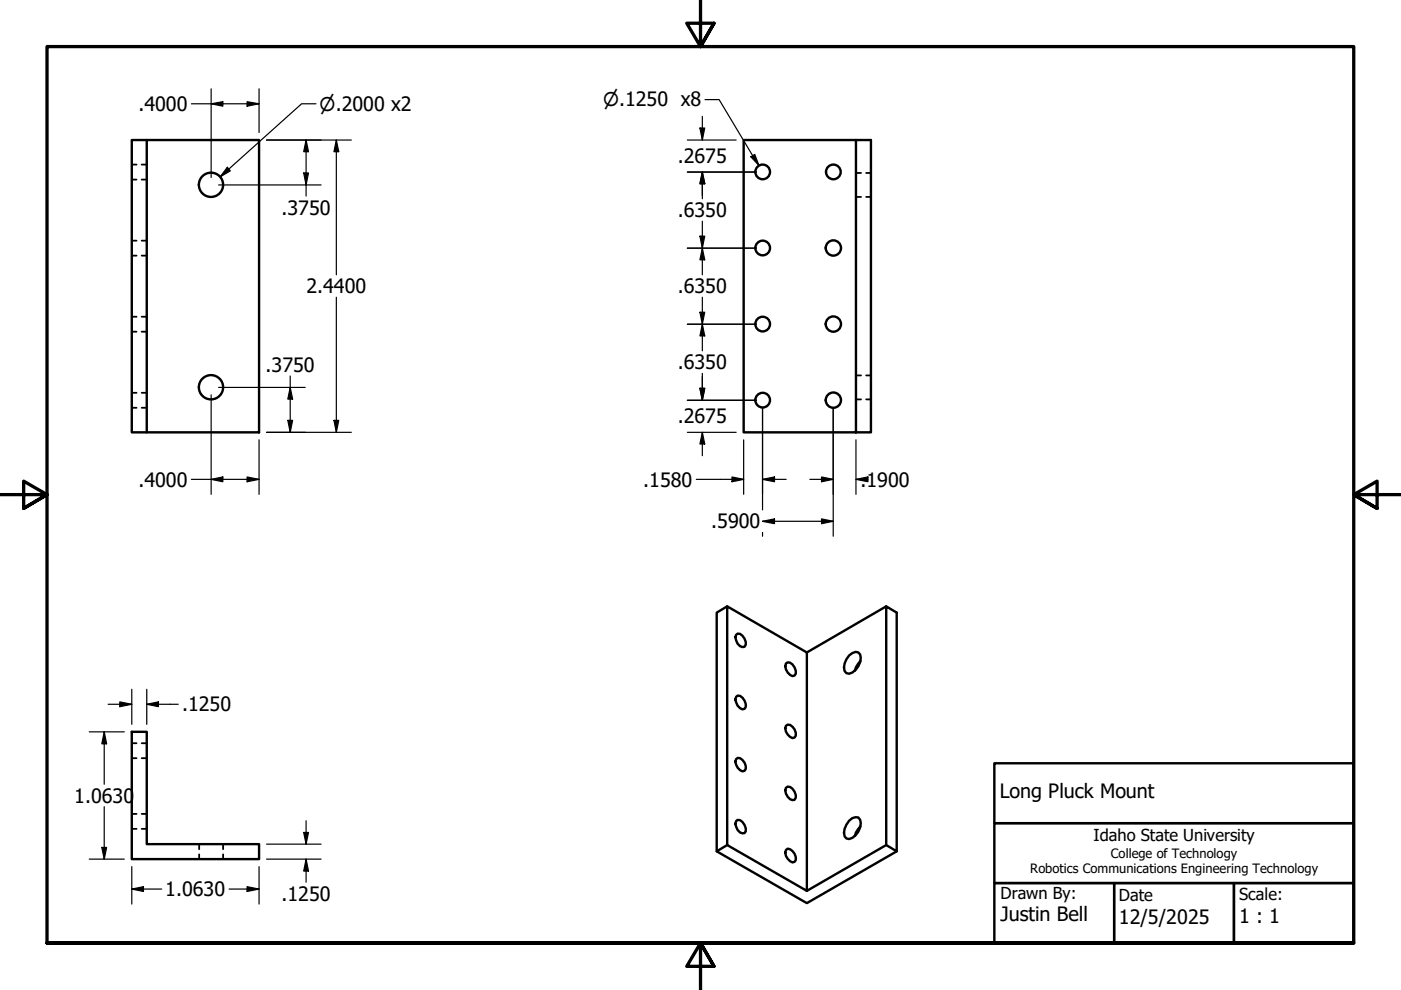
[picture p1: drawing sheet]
<svg xmlns="http://www.w3.org/2000/svg" width="297mm" height="210mm" viewBox="0 0 297 210" stroke-linecap="round" stroke-linejoin="round" font-family="sans-serif">
<!-- layer: Hidden (ANSI) -->
<g fill="none" stroke="#000" stroke-width=".38">
<path d="M27.9 34.9h1.1M27.9 38.1h1.1M30 34.9h1.1M30 38.1h1.1M181.5 36.7h1.1M183.6 36.7h1.1M27.9 51h1.1M27.9 54.2h1.1M30 51h1.1M30 54.2h1.1M181.5 41.8h1.1M183.6 41.8h1.1"/>
<path d="M27.9 67.2h1.1M27.9 70.3h1.1M30 67.2h1.1M30 70.3h1.1M181.5 79.6h1.1M183.6 79.6h1.1M27.9 83.3h1.1M27.9 86.5h1.1M30 83.3h1.1M30 86.5h1.1M181.5 84.7h1.1M183.6 84.7h1.1"/>
<path d="M27.9 157.6h1.1M30 157.6h1.1M27.9 160.8h1.1M27.9 172.6h1.1M27.9 175.7h1.1M30 160.8h1.1M30 172.6h1.1M30 175.7h1.1M42.2 179v1.1M47.3 179v1.1M42.2 181.1v1.1M47.3 181.1v1.1"/>
</g>
<!-- layer: Visible (ANSI) -->
<g fill="none" stroke="#000" stroke-width=".51">
<path d="M31.1 29.7h23.8v62h-23.8zM31.1 29.7h-3.2v62h3.2M157.7 29.7h23.8v62h-23.8zM181.5 29.7h3.2v62h-3.2M154.2 128.6l16.9 9.7v50.6l-16.9-9.7zM154.2 128.6l-2.2 1.3v50.6l19.1 11 19-11M156.1 134.6l.3-.3a1.96 1.96 0 0 1 1.5 2.8 1.85 1.85 0 0 1-1.8-2.5zM180 139l.7-.5 .7-.3 .6 .1a2.28 2.28 0 0 1 0 3 2.25 2.25 0 0 1-2.5 1.4 2.3 2.3 0 0 1 0-2.9zM187.9 128.6l-16.8 9.7M27.9 155.2h3.2v23.8h23.8v3.2h-27zM156.1 147.7l.3-.2a2.03 2.03 0 0 1 1.7 2.4l-.2 .4-.5 .1a2.16 2.16 0 0 1-1.3-2.7zM166.6 140.7l.4-.3a2.03 2.03 0 0 1 1.7 2.4l-.2 .4-.5 .2a2.26 2.26 0 0 1-1.4-2.7z"/>
<path d="M166.6 153.9l.4-.3a1.89 1.89 0 0 1 1.5 2.8l-.5 .1a2.23 2.23 0 0 1-1.4-2.6zM182.4 140.1l-.9 1.3-.3 .8M154.2 179.2l-2.2 1.3M156.1 160.9l.3-.2a1.89 1.89 0 0 1 1.5 2.7l-.5 .1a2.43 2.43 0 0 1-1.5-2zM156.1 174.1l.3-.3a2.03 2.03 0 0 1 1.7 2.4l-.2 .4a1.85 1.85 0 0 1-1.8-2.5zM166.6 167l.4-.2a1.96 1.96 0 0 1 1.5 2.8 1.91 1.91 0 0 1-1.9-2.6zM180 174l.7-.5 .7-.2h.6a2.38 2.38 0 0 1 0 3 2.25 2.25 0 0 1-2.5 1.5 2.3 2.3 0 0 1 0-2.9zM182.4 175.2l-.9 1.3-.3 .8M187.9 179.2l2.2 1.3v-50.6l-2.2-1.3v50.6l-16.8 9.7M166.6 180.2l.4-.3a2.16 2.16 0 0 1 1.7 2.4l-.2 .4-.5 .2a2.23 2.23 0 0 1-1.4-2.7z"/>
<circle cx="44.7" cy="39.2" r="2.57"/>
<circle cx="161.7" cy="36.5" r="1.56"/>
<circle cx="176.7" cy="36.5" r="1.56"/>
<circle cx="161.7" cy="52.6" r="1.56"/>
<circle cx="176.7" cy="52.6" r="1.62"/>
<circle cx="161.7" cy="68.7" r="1.56"/>
<circle cx="176.7" cy="68.7" r="1.62"/>
<circle cx="44.7" cy="82.1" r="2.57"/>
<circle cx="161.7" cy="84.8" r="1.56"/>
<circle cx="176.7" cy="84.8" r="1.62"/>
</g>
<!-- layer: Border (ANSI) -->
<path d="M148.5 -.1v10l-2.9-5h5.8l-2.9 5 2.9-5M0 104.9h10l-5-2.9v5.8l5-2.9-5 2.9M297 104.9h-10l5-2.9v5.8l-5-2.9 5 2.9M10 199.9v-190h277v190h-277h277M151.4 204.9l-2.9-5 2.9 5h-5.8l2.9-5v10" fill="none" stroke="#000" stroke-width=".7"/>
<!-- layer: Title (ANSI) -->
<path d="M210.8 174.5h76.2v12.7h-76.2zM210.8 161.8h76.2v12.7h-76.2zM210.8 187.2h25.4v12.7h-25.4zM236.2 187.2h25.4v12.7h-25.4zM261.6 187.2h25.4v12.7h-25.4z" fill="none" stroke="#000" stroke-width=".51"/>
<!-- layer: Dimension (ANSI) -->
<g fill="none" stroke="#000" stroke-width=".25">
<path d="M44.8 18.8v18.8M54.9 18.8v9.3M40.6 22h14.3M44.8 22l2.4-.4v.9zM46.4 39.2h21.7M48.2 35.5l.6 .7-2.1 1.3zM52.4 21.6l2.5 .4-2.5 .5zM56.5 29.7h18M64.4 36.7h1l-.5 2.5zM64.9 29.7l.5 2.5h-1zM64.9 29.7v11.9M67 22h-3.1l-17.2 15.5"/>
<path d="M71.3 29.7l.5 2.5h-1zM71.3 29.7v28.6M145.7 29.7h10.4M145.7 36.5h14.4M148.4 27.1h1l-.5 2.6zM148.9 36.5l.5 2.5h-1zM148.9 24.7v5M148.9 36.5v5.6M149.5 21.1h3l8.4 14M159.2 33.2l.8-.5 .9 2.4zM145.7 52.6h14.4M148.4 50.1h1l-.5 2.5z"/>
<path d="M148.9 52.6l.5 2.5h-1zM148.9 46.9v11.4M61.5 79.7v12M71.3 63v28.7M145.7 68.7h14.4M148.4 66.2h1l-.5 2.5zM148.9 68.7l.5 2.5h-1zM148.9 63v11.4M148.9 79.2v5.7M44.8 83.7v21.1M46.4 82.1h18.3M54.9 93.3v11.5"/>
<path d="M56.5 91.7h18M61 89.1h1l-.5 2.6zM61.5 82.1l.5 2.5h-1zM70.8 89.1h1l-.5 2.6zM145.7 91.7h10.4M145.7 84.9h14.4M148.4 82.3h1l-.5 2.6zM148.9 91.7l.5 2.4h-1zM148.9 91.7v4.9M157.7 93.3v11.5M161.7 86.5v21.6M176.7 86.5v27.2"/>
<path d="M181.5 93.3v11.5M40.6 101.6h14.3M44.8 101.6l2.4-.5v1zM52.4 101.1l2.5 .5-2.5 .5zM147.6 101.6h10.1M155.2 101.1l2.5 .5-2.5 .5zM161.7 101.6l2.5-.5v1zM161.7 110.5l2.5-.5v1zM161.7 101.6h5M161.7 112.9v.8M161.7 110.5h15M171.7 101.6h5"/>
<path d="M174.2 110l2.5 .5-2.5 .5zM174.2 101.1l2.5 .5-2.5 .5zM181.5 101.6l2.5-.5v1zM181.5 101.6h2.5M18.9 155.2h7.5M22.1 155.2l.5 2.5h-1zM22.1 155.2v11.1M22.9 149.3h5M25.4 148.8l2.5 .5-2.5 .5zM27.9 146.1v7.5M31.1 149.3l2.5-.5v1zM31.1 149.3h6.7"/>
<path d="M31.1 146.1v7.5M21.6 179.7h1l-.5 2.5zM22.1 171v11.2M56.5 179h11.6M64.4 176.5h1l-.5 2.5zM64.9 174v5M18.9 182.2h7.5M27.9 188.5l2.5-.5v1zM27.9 188.5h6.4M27.9 183.7v8M48.6 188.5h6.3M52.4 188l2.5 .5-2.5 .5z"/>
<path d="M54.9 183.7v8M56.5 182.2h11.6M64.9 182.2l.5 2.5h-1zM64.9 182.2v4.8"/>
</g>
<g fill="#000">
<path d="M44.8 22l2.4-.4v.9zM48.2 35.5l.6 .7-2.1 1.3zM52.4 21.6l2.5 .4-2.5 .5zM64.4 36.7h1l-.5 2.5zM64.9 29.7l.5 2.5h-1zM71.3 29.7l.5 2.5h-1zM148.4 27.1h1l-.5 2.6zM148.9 36.5l.5 2.5h-1zM159.2 33.2l.8-.5 .9 2.4zM148.4 50.1h1l-.5 2.5zM148.9 52.6l.5 2.5h-1zM148.4 66.2h1l-.5 2.5z"/>
<path d="M148.9 68.7l.5 2.5h-1zM61 89.1h1l-.5 2.6zM61.5 82.1l.5 2.5h-1zM70.8 89.1h1l-.5 2.6zM148.4 82.3h1l-.5 2.6zM148.9 91.7l.5 2.4h-1zM44.8 101.6l2.4-.5v1zM52.4 101.1l2.5 .5-2.5 .5zM155.2 101.1l2.5 .5-2.5 .5zM161.7 101.6l2.5-.5v1zM161.7 110.5l2.5-.5v1zM174.2 110l2.5 .5-2.5 .5z"/>
<path d="M174.2 101.1l2.5 .5-2.5 .5zM181.5 101.6l2.5-.5v1zM22.1 155.2l.5 2.5h-1zM25.4 148.8l2.5 .5-2.5 .5zM31.1 149.3l2.5-.5v1zM21.6 179.7h1l-.5 2.5zM64.4 176.5h1l-.5 2.5zM27.9 188.5l2.5-.5v1zM52.4 188l2.5 .5-2.5 .5zM64.9 182.2l.5 2.5h-1z"/>
</g>
<g font-size="4.2">
<text x="29.3" y="23.5">.4000</text>
<text x="143.7" y="34.6">.2675</text>
<text x="59.7" y="45.5">.3750</text>
<text x="143.7" y="46.1">.6350</text>
<text x="65" y="62.2">2.4400</text>
<text x="143.7" y="62.2">.6350</text>
<text x="56.3" y="78.8">.3750</text>
<text x="143.7" y="78.3">.6350</text>
<text x="143.7" y="89.8">.2675</text>
<text x="29.3" y="103.2">.4000</text>
<text x="136.4" y="103.2">.1580</text>
<text x="182.4" y="103.2">.1900</text>
<text x="150.8" y="112">.5900</text>
<text x="38.6" y="150.8">.1250</text>
<text x="15.7" y="170.2">1.0630</text>
<text x="212" y="169.3">Long Pluck Mount</text>
<text x="35.1" y="190">1.0630</text>
<text x="59.7" y="191">.1250</text>
<text x="212.1" y="195.4">Justin Bell</text>
<text x="237.2" y="195.8">12/5/2025</text>
<text x="262.7" y="195.6">1 : 1</text>
</g>
<g font-size="3.9">
<text x="67.8" y="23.5">⌀.2000 x2</text>
<text x="127.9" y="22.6">⌀.1250 x8</text>
</g>
<g font-size="3.5">
<text x="231.8" y="178.4">Idaho State University</text>
<text x="212.1" y="190.5">Drawn By:</text>
<text x="237.2" y="191">Date</text>
<text x="262.7" y="190.8">Scale:</text>
</g>
<g font-size="2.7">
<text x="218.4" y="185.2">Robotics Communications Engineering Technology</text>
<text x="235.5" y="182">College of Technology</text>
</g>
</svg>
